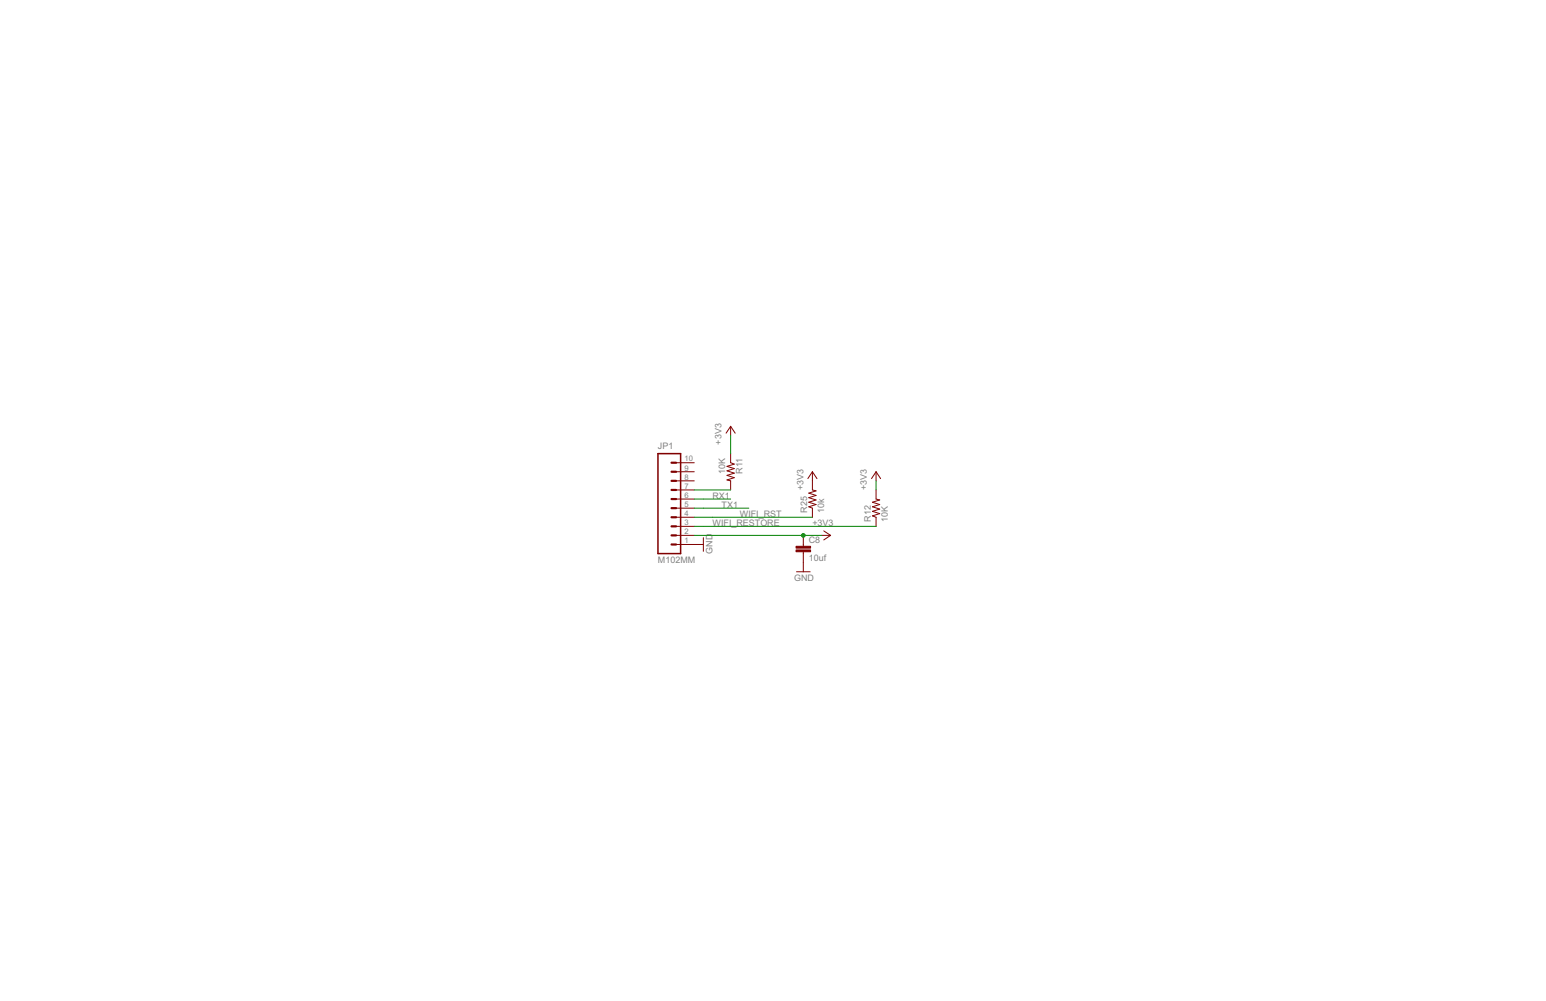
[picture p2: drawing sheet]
<svg xmlns="http://www.w3.org/2000/svg" width="432mm" height="279mm" viewBox="0 0 432 279" stroke-linecap="round" stroke-linejoin="round" font-family="sans-serif">
<g fill="none" stroke="#800000" stroke-width=".28">
<path d="M204.1 119v2.5M204.1 119l1.2 1.9M204.1 119l-1.3 1.9M188.8 139.3h5.1M188.8 136.8h5.1M188.8 134.2h5.1M188.8 131.7h5.1M188.8 129.2h5.1M204.1 126.6v2.6l1 .3-2 .7 2 .6-2 .6 2 .7-2 .6 2 .6-2 .7 1 .2v2.6M226.9 131.7v5.1l1 .2-2 .6 2 .7-2 .6 2 .7-2 .6 2 .6-2 .7 1 .3v2.6M226.9 131.7l1.3 1.9M226.9 131.7l-1.3 1.9"/>
<path d="M244.7 136.8v2.5l1 .3-2 .6 2 .6-2 .7 2 .6-2 .6 2 .7-2 .6 1 .4v2.5M244.7 131.7v2.5M244.7 131.7l1.3 1.9M244.7 131.7l-1.3 1.9M188.8 152h7.6M188.8 149.4h5.1M188.8 146.9h5.1M188.8 144.4h5.1M188.8 141.8h5.1M196.4 150.1v3.8M222.5 159.6h3.8M224.4 149.4v3.1"/>
<path d="M224.4 154v5.6M229.4 149.4h2.6M230.1 148.2l1.9 1.2M232 149.4l-1.9 1.3"/>
</g>
<path d="M183.8 126.6h6.3v27.9h-6.3z" fill="none" stroke="#800000" stroke-width=".42"/>
<path d="M187.6 139.3h1.2M187.6 136.8h1.2M187.6 134.2h1.2M187.6 131.7h1.2M187.6 129.2h1.2M187.6 146.9h1.2M187.6 149.4h1.2M187.6 152h1.2M187.6 141.8h1.2M187.6 144.4h1.2" fill="none" stroke="#800000" stroke-width=".61"/>
<g fill="#800000" stroke="#800000" stroke-width=".28">
<path d="M222.3 153.5h4.1v.5h-4.1z"/>
<path d="M222.3 152.5h4.1v.5h-4.1z"/>
</g>
<path d="M193.9 139.3h10.2M193.9 136.8h10.2M204.1 121.5v5.1M244.7 134.2v2.6M193.9 149.4h35.5M193.9 141.8h15.2M193.9 144.4h33M193.9 146.9h50.8" fill="none" stroke="#008000" stroke-width=".28"/>
<circle cx="224.4" cy="149.4" r=".51" fill="#008000" stroke="#008000" stroke-width=".28"/>
<g font-size="2.8" fill="#808080">
<text x="183.8" y="125.3">JP1</text>
<text x="201.5" y="124.1" transform="rotate(-90 201.5 124.1)">+3V3</text>
<text x="202.5" y="132.3" transform="rotate(-90 202.5 132.3)">10K</text>
<text x="207.3" y="132.3" transform="rotate(-90 207.3 132.3)">R11</text>
<text x="224.4" y="136.8" transform="rotate(-90 224.4 136.8)">+3V3</text>
<text x="242.1" y="136.8" transform="rotate(-90 242.1 136.8)">+3V3</text>
<text x="199" y="139.3">RX1</text>
<text x="201.5" y="141.8">TX1</text>
<text x="225.4" y="143.1" transform="rotate(-90 225.4 143.1)">R25</text>
<text x="230.2" y="143.1" transform="rotate(-90 230.2 143.1)">10k</text>
<text x="199" y="146.9">WIFI_RESTORE</text>
<text x="206.6" y="144.4">WIFI_RST</text>
<text x="226.9" y="146.9">+3V3</text>
<text x="243.2" y="145.6" transform="rotate(-90 243.2 145.6)">R12</text>
<text x="248" y="145.6" transform="rotate(-90 248 145.6)">10K</text>
<text x="199" y="154.5" transform="rotate(-90 199 154.5)">GND</text>
<text x="225.9" y="151.6">C8</text>
<text x="183.8" y="157.1">M102MM</text>
<text x="225.9" y="156.7">10uf</text>
<text x="221.8" y="162.1">GND</text>
</g>
<g font-size="2.4" fill="#808080">
<text x="191.2" y="131.3">9</text>
<text x="191.2" y="128.8">10</text>
<text x="191.2" y="136.4">7</text>
<text x="191.2" y="133.9">8</text>
<text x="191.2" y="141.5">5</text>
<text x="191.2" y="138.9">6</text>
<text x="191.2" y="149.1">2</text>
<text x="191.2" y="146.6">3</text>
<text x="191.2" y="144">4</text>
<text x="191.2" y="151.6">1</text>
</g>
</svg>
